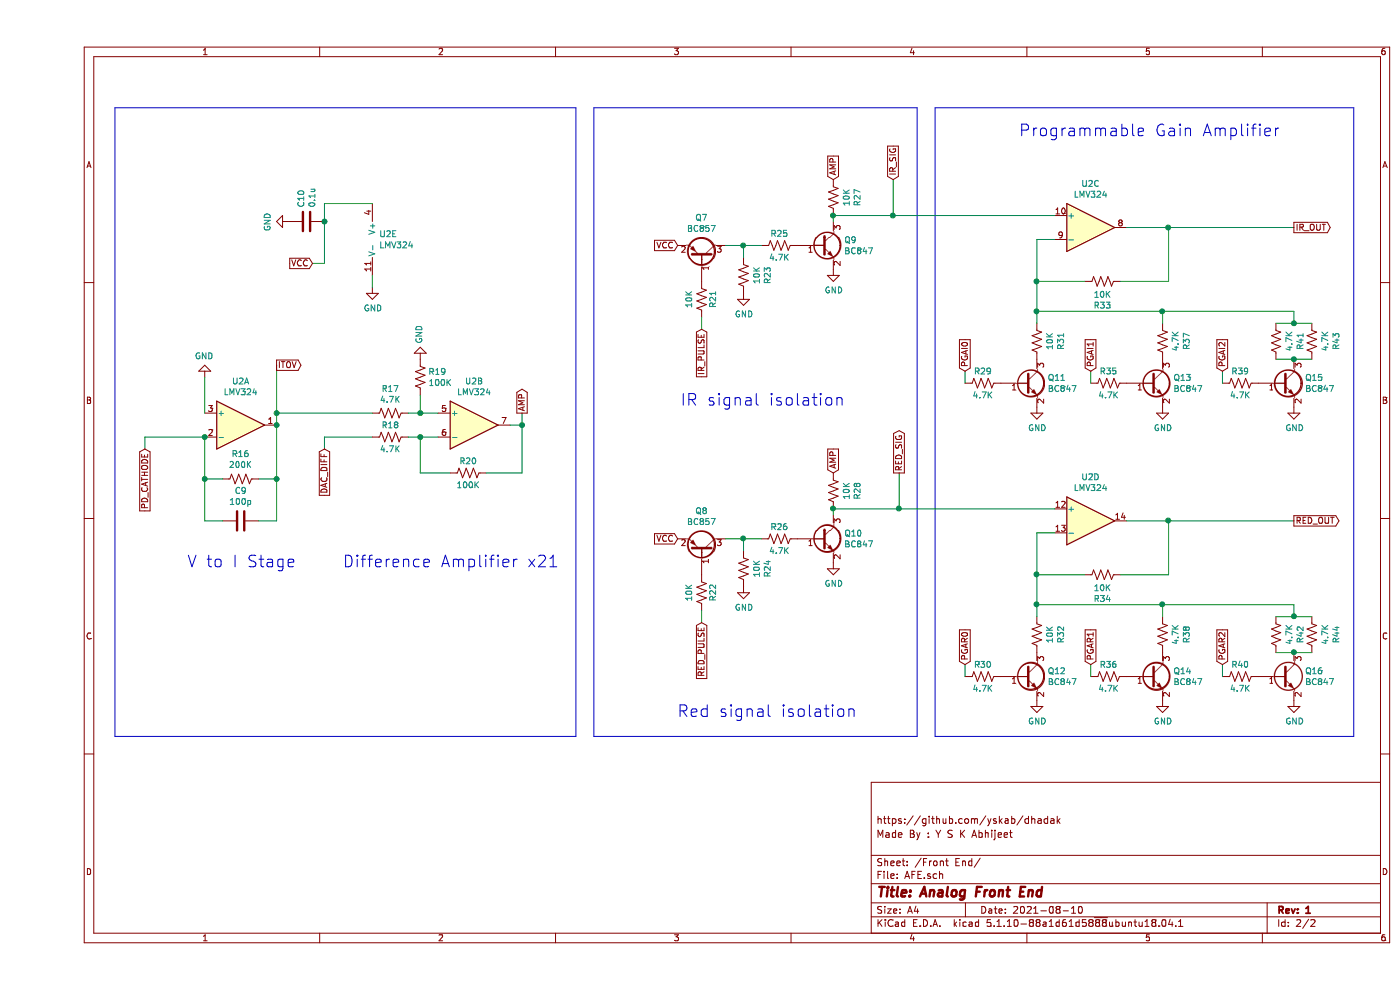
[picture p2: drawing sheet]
EESchema Schematic File Version 4
EELAYER 30 0
EELAYER END
$Descr A4 11693 8268
encoding utf-8
Sheet 2 2
Title "Analog Front End"
Date "2021-08-10"
Rev "1"
Comp ""
Comment1 "Made By : Y S K Abhijeet"
Comment2 "https://github.com/yskab/dhadak"
Comment3 ""
Comment4 ""
$EndDescr
$Comp
L Device:R_US R?
U 1 1
P 1700 4000
AR Path="/6175E549/60D28CE2" Ref="R?"  Part="1" 
AR Path="/60D28CE2" Ref="R?"  Part="1" 
AR Path="/60CE2904/60D28CE2" Ref="R24"  Part="1" 
AR Path="/60F31C2B/60CE2904/60D28CE2" Ref="R?"  Part="1" 
AR Path="/60F86AF7/60D28CE2" Ref="R16"  Part="1" 
F 0 "R16" V 1905 4000 50  0000 C CNN
F 1 "200K" V 1814 4000 50  0000 C CNN
F 2 "Resistor_SMD:R_0402_1005Metric" V 1740 3990 50  0001 C CNN
F 3 "~" H 1700 4000 50  0001 C CNN
	1    1700 4000
	0    -1   -1   0   
$EndComp
Wire Wire Line
	2000 4000 2000 4350
Wire Wire Line
	1850 4350 2000 4350
Wire Wire Line
	1400 4000 1400 4350
Wire Wire Line
	1400 4350 1550 4350
Wire Wire Line
	1400 4000 1400 3650
Connection ~ 1400 4000
Wire Wire Line
	1550 4000 1400 4000
Connection ~ 2000 4000
Wire Wire Line
	1850 4000 2000 4000
$Comp
L Device:C C?
U 1 1
P 1700 4350
AR Path="/6175E549/60D28CF8" Ref="C?"  Part="1" 
AR Path="/60D28CF8" Ref="C?"  Part="1" 
AR Path="/60CE2904/60D28CF8" Ref="C13"  Part="1" 
AR Path="/60F31C2B/60CE2904/60D28CF8" Ref="C?"  Part="1" 
AR Path="/60F86AF7/60D28CF8" Ref="C9"  Part="1" 
F 0 "C9" V 1448 4350 50  0000 C CNN
F 1 "100p" V 1539 4350 50  0000 C CNN
F 2 "Capacitor_SMD:C_0805_2012Metric" H 1738 4200 50  0001 C CNN
F 3 "~" H 1700 4350 50  0001 C CNN
	1    1700 4350
	0    1    1    0   
$EndComp
Wire Wire Line
	900  3650 1400 3650
Wire Wire Line
	900  3750 900  3650
Wire Wire Line
	1400 3150 1400 3450
$Comp
L power:GND #PWR?
U 1 1
P 1400 3150
AR Path="/6175E549/60D28D0E" Ref="#PWR?"  Part="1" 
AR Path="/60D28D0E" Ref="#PWR?"  Part="1" 
AR Path="/60CE2904/60D28D0E" Ref="#PWR0125"  Part="1" 
AR Path="/60F31C2B/60CE2904/60D28D0E" Ref="#PWR?"  Part="1" 
AR Path="/60F86AF7/60D28D0E" Ref="#PWR0120"  Part="1" 
F 0 "#PWR0120" H 1400 2900 50  0001 C CNN
F 1 "GND" H 1405 2977 50  0000 C CNN
F 2 "" H 1400 3150 50  0001 C CNN
F 3 "" H 1400 3150 50  0001 C CNN
	1    1400 3150
	-1   0    0    1   
$EndComp
$Comp
L Device:R_US R?
U 1 1
P 2950 3650
AR Path="/6175E549/60D28D1A" Ref="R?"  Part="1" 
AR Path="/60D28D1A" Ref="R?"  Part="1" 
AR Path="/60CE2904/60D28D1A" Ref="R28"  Part="1" 
AR Path="/60F31C2B/60CE2904/60D28D1A" Ref="R?"  Part="1" 
AR Path="/60F86AF7/60D28D1A" Ref="R18"  Part="1" 
F 0 "R18" V 2850 3650 50  0000 C CNN
F 1 "4.7K" V 3050 3650 50  0000 C CNN
F 2 "Resistor_SMD:R_0402_1005Metric" V 2990 3640 50  0001 C CNN
F 3 "~" H 2950 3650 50  0001 C CNN
	1    2950 3650
	0    1    1    0   
$EndComp
$Comp
L Device:R_US R?
U 1 1
P 2950 3450
AR Path="/6175E549/60D28D20" Ref="R?"  Part="1" 
AR Path="/60D28D20" Ref="R?"  Part="1" 
AR Path="/60CE2904/60D28D20" Ref="R27"  Part="1" 
AR Path="/60F31C2B/60CE2904/60D28D20" Ref="R?"  Part="1" 
AR Path="/60F86AF7/60D28D20" Ref="R17"  Part="1" 
F 0 "R17" V 2745 3450 50  0000 C CNN
F 1 "4.7K" V 2836 3450 50  0000 C CNN
F 2 "Resistor_SMD:R_0402_1005Metric" V 2990 3440 50  0001 C CNN
F 3 "~" H 2950 3450 50  0001 C CNN
	1    2950 3450
	0    1    1    0   
$EndComp
Wire Wire Line
	3100 3650 3200 3650
$Comp
L Device:R_US R?
U 1 1
P 3200 3150
AR Path="/6175E549/60D28D2C" Ref="R?"  Part="1" 
AR Path="/60D28D2C" Ref="R?"  Part="1" 
AR Path="/60CE2904/60D28D2C" Ref="R29"  Part="1" 
AR Path="/60F31C2B/60CE2904/60D28D2C" Ref="R?"  Part="1" 
AR Path="/60F86AF7/60D28D2C" Ref="R19"  Part="1" 
F 0 "R19" H 3268 3196 50  0000 L CNN
F 1 "100K" H 3268 3105 50  0000 L CNN
F 2 "Resistor_SMD:R_0402_1005Metric" V 3240 3140 50  0001 C CNN
F 3 "~" H 3200 3150 50  0001 C CNN
	1    3200 3150
	1    0    0    -1  
$EndComp
Wire Wire Line
	3950 3550 4050 3550
$Comp
L power:GND #PWR?
U 1 1
P 3200 3000
AR Path="/60D28D57" Ref="#PWR?"  Part="1" 
AR Path="/6175E549/60D28D57" Ref="#PWR?"  Part="1" 
AR Path="/60CE2904/60D28D57" Ref="#PWR0127"  Part="1" 
AR Path="/60F31C2B/60CE2904/60D28D57" Ref="#PWR?"  Part="1" 
AR Path="/60F86AF7/60D28D57" Ref="#PWR0121"  Part="1" 
F 0 "#PWR0121" H 3200 2750 50  0001 C CNN
F 1 "GND" V 3205 2872 50  0000 R CNN
F 2 "" H 3200 3000 50  0001 C CNN
F 3 "" H 3200 3000 50  0001 C CNN
	1    3200 3000
	-1   0    0    1   
$EndComp
Wire Wire Line
	3200 3650 3200 3950
Wire Wire Line
	4050 3450 4050 3550
Wire Wire Line
	4050 3550 4050 3950
Connection ~ 4050 3550
$Comp
L Device:R_US R?
U 1 1
P 3600 3950
AR Path="/6175E549/60D28D63" Ref="R?"  Part="1" 
AR Path="/60D28D63" Ref="R?"  Part="1" 
AR Path="/60CE2904/60D28D63" Ref="R30"  Part="1" 
AR Path="/60F31C2B/60CE2904/60D28D63" Ref="R?"  Part="1" 
AR Path="/60F86AF7/60D28D63" Ref="R20"  Part="1" 
F 0 "R20" V 3500 3950 50  0000 C CNN
F 1 "100K" V 3700 3950 50  0000 C CNN
F 2 "Resistor_SMD:R_0402_1005Metric" V 3640 3940 50  0001 C CNN
F 3 "~" H 3600 3950 50  0001 C CNN
	1    3600 3950
	0    1    1    0   
$EndComp
Wire Wire Line
	3750 3950 4050 3950
Wire Wire Line
	3450 3950 3200 3950
Text GLabel 2400 3750 3    50   Input ~ 0
DAC_DIFF
Text GLabel 2000 3050 2    50   Output ~ 0
ITOV
Text Notes 1250 4750 0    98   ~ 0
V to I Stage
Text GLabel 4050 3450 1    50   Output ~ 0
AMP
Wire Wire Line
	3100 3450 3200 3450
Wire Wire Line
	3200 3300 3200 3450
Connection ~ 3200 3450
Wire Wire Line
	3200 3450 3350 3450
Connection ~ 3200 3650
Wire Wire Line
	3200 3650 3350 3650
Text GLabel 5550 5200 3    50   Input ~ 0
RED_PULSE
Text GLabel 900  3750 3    50   Input ~ 0
PD_CATHODE
Text Notes 2550 4750 0    98   ~ 0
Difference Amplifier x21
$Comp
L Amplifier_Operational:LMV324 U2
U 1 1
P 1700 3550
F 0 "U2" H 1700 3917 50  0000 C CNN
F 1 "LMV324" H 1700 3826 50  0000 C CNN
F 2 "Package_SO:TSSOP-14_4.4x5mm_P0.65mm" H 1650 3650 50  0001 C CNN
F 3 "http://www.ti.com/lit/ds/symlink/lmv324.pdf" H 1750 3750 50  0001 C CNN
	1    1700 3550
	1    0    0    -1  
$EndComp
$Comp
L Amplifier_Operational:LMV324 U2
U 2 1
P 3650 3550
F 0 "U2" H 3650 3917 50  0000 C CNN
F 1 "LMV324" H 3650 3826 50  0000 C CNN
F 2 "Package_SO:TSSOP-14_4.4x5mm_P0.65mm" H 3600 3650 50  0001 C CNN
F 3 "http://www.ti.com/lit/ds/symlink/lmv324.pdf" H 3700 3750 50  0001 C CNN
	2    3650 3550
	1    0    0    -1  
$EndComp
$Comp
L Amplifier_Operational:LMV324 U2
U 3 1
P 8800 1900
F 0 "U2" H 8800 2267 50  0000 C CNN
F 1 "LMV324" H 8800 2176 50  0000 C CNN
F 2 "Package_SO:TSSOP-14_4.4x5mm_P0.65mm" H 8750 2000 50  0001 C CNN
F 3 "http://www.ti.com/lit/ds/symlink/lmv324.pdf" H 8850 2100 50  0001 C CNN
	3    8800 1900
	1    0    0    -1  
$EndComp
$Comp
L Amplifier_Operational:LMV324 U2
U 4 1
P 8800 4350
F 0 "U2" H 8800 4717 50  0000 C CNN
F 1 "LMV324" H 8800 4626 50  0000 C CNN
F 2 "Package_SO:TSSOP-14_4.4x5mm_P0.65mm" H 8750 4450 50  0001 C CNN
F 3 "http://www.ti.com/lit/ds/symlink/lmv324.pdf" H 8850 4550 50  0001 C CNN
	4    8800 4350
	1    0    0    -1  
$EndComp
Connection ~ 2000 3550
Wire Wire Line
	2000 3550 2000 4000
Connection ~ 1400 3650
Text GLabel 10500 4350 2    50   Output ~ 0
RED_OUT
Wire Wire Line
	8500 2000 8350 2000
$Comp
L Device:R_US R?
U 1 1
P 8900 2350
AR Path="/6106FDB7" Ref="R?"  Part="1" 
AR Path="/6175E549/6106FDB7" Ref="R?"  Part="1" 
AR Path="/60CE2904/6106FDB7" Ref="R?"  Part="1" 
AR Path="/60F31C2B/60CE2904/6106FDB7" Ref="R?"  Part="1" 
AR Path="/60F86AF7/6106FDB7" Ref="R33"  Part="1" 
F 0 "R33" V 8695 2350 50  0000 C CNN
F 1 "10K" V 8786 2350 50  0000 C CNN
F 2 "Resistor_SMD:R_0402_1005Metric" V 8940 2340 50  0001 C CNN
F 3 "~" H 8900 2350 50  0001 C CNN
	1    8900 2350
	0    -1   -1   0   
$EndComp
Wire Wire Line
	9100 1900 9450 1900
Wire Wire Line
	9450 1900 9450 2350
$Comp
L Device:Q_NPN_BEC Q?
U 1 1
P 8250 3200
AR Path="/60F31C2B/60CE2904/6108035E" Ref="Q?"  Part="1" 
AR Path="/60F86AF7/6108035E" Ref="Q11"  Part="1" 
F 0 "Q11" H 8441 3246 50  0000 L CNN
F 1 "BC847" H 8441 3155 50  0000 L CNN
F 2 "Package_TO_SOT_SMD:SOT-23" H 8450 3300 50  0001 C CNN
F 3 "~" H 8250 3200 50  0001 C CNN
	1    8250 3200
	1    0    0    -1  
$EndComp
$Comp
L Device:R_US R?
U 1 1
P 8350 2850
AR Path="/61084DD4" Ref="R?"  Part="1" 
AR Path="/6175E549/61084DD4" Ref="R?"  Part="1" 
AR Path="/60CE2904/61084DD4" Ref="R?"  Part="1" 
AR Path="/60F31C2B/60CE2904/61084DD4" Ref="R?"  Part="1" 
AR Path="/60F86AF7/61084DD4" Ref="R31"  Part="1" 
F 0 "R31" V 8145 2850 50  0000 C CNN
F 1 "10K" V 8236 2850 50  0000 C CNN
F 2 "Resistor_SMD:R_0402_1005Metric" V 8390 2840 50  0001 C CNN
F 3 "~" H 8350 2850 50  0001 C CNN
	1    8350 2850
	-1   0    0    1   
$EndComp
$Comp
L Device:R_US R?
U 1 1
P 7900 3200
AR Path="/6108697C" Ref="R?"  Part="1" 
AR Path="/6175E549/6108697C" Ref="R?"  Part="1" 
AR Path="/60CE2904/6108697C" Ref="R?"  Part="1" 
AR Path="/60F31C2B/60CE2904/6108697C" Ref="R?"  Part="1" 
AR Path="/60F86AF7/6108697C" Ref="R29"  Part="1" 
F 0 "R29" V 7800 3200 50  0000 C CNN
F 1 "4.7K" V 8000 3200 50  0000 C CNN
F 2 "Resistor_SMD:R_0402_1005Metric" V 7940 3190 50  0001 C CNN
F 3 "~" H 7900 3200 50  0001 C CNN
	1    7900 3200
	0    1    1    0   
$EndComp
$Comp
L power:GND #PWR?
U 1 1
P 8350 3400
AR Path="/60F31C2B/60CE2904/610875CB" Ref="#PWR?"  Part="1" 
AR Path="/60F86AF7/610875CB" Ref="#PWR0122"  Part="1" 
F 0 "#PWR0122" H 8350 3150 50  0001 C CNN
F 1 "GND" H 8355 3227 50  0000 C CNN
F 2 "" H 8350 3400 50  0001 C CNN
F 3 "" H 8350 3400 50  0001 C CNN
	1    8350 3400
	1    0    0    -1  
$EndComp
$Comp
L Device:Q_NPN_BEC Q?
U 1 1
P 9300 3200
AR Path="/60F31C2B/60CE2904/6109FCDE" Ref="Q?"  Part="1" 
AR Path="/60F86AF7/6109FCDE" Ref="Q13"  Part="1" 
F 0 "Q13" H 9491 3246 50  0000 L CNN
F 1 "BC847" H 9491 3155 50  0000 L CNN
F 2 "Package_TO_SOT_SMD:SOT-23" H 9500 3300 50  0001 C CNN
F 3 "~" H 9300 3200 50  0001 C CNN
	1    9300 3200
	1    0    0    -1  
$EndComp
$Comp
L Device:R_US R?
U 1 1
P 9400 2850
AR Path="/6109FCE4" Ref="R?"  Part="1" 
AR Path="/6175E549/6109FCE4" Ref="R?"  Part="1" 
AR Path="/60CE2904/6109FCE4" Ref="R?"  Part="1" 
AR Path="/60F31C2B/60CE2904/6109FCE4" Ref="R?"  Part="1" 
AR Path="/60F86AF7/6109FCE4" Ref="R37"  Part="1" 
F 0 "R37" V 9195 2850 50  0000 C CNN
F 1 "4.7K" V 9286 2850 50  0000 C CNN
F 2 "Resistor_SMD:R_0402_1005Metric" V 9440 2840 50  0001 C CNN
F 3 "~" H 9400 2850 50  0001 C CNN
	1    9400 2850
	-1   0    0    1   
$EndComp
$Comp
L Device:R_US R?
U 1 1
P 8950 3200
AR Path="/6109FCEA" Ref="R?"  Part="1" 
AR Path="/6175E549/6109FCEA" Ref="R?"  Part="1" 
AR Path="/60CE2904/6109FCEA" Ref="R?"  Part="1" 
AR Path="/60F31C2B/60CE2904/6109FCEA" Ref="R?"  Part="1" 
AR Path="/60F86AF7/6109FCEA" Ref="R35"  Part="1" 
F 0 "R35" V 8850 3200 50  0000 C CNN
F 1 "4.7K" V 9050 3200 50  0000 C CNN
F 2 "Resistor_SMD:R_0402_1005Metric" V 8990 3190 50  0001 C CNN
F 3 "~" H 8950 3200 50  0001 C CNN
	1    8950 3200
	0    1    1    0   
$EndComp
$Comp
L power:GND #PWR?
U 1 1
P 9400 3400
AR Path="/60F31C2B/60CE2904/6109FCF0" Ref="#PWR?"  Part="1" 
AR Path="/60F86AF7/6109FCF0" Ref="#PWR0123"  Part="1" 
F 0 "#PWR0123" H 9400 3150 50  0001 C CNN
F 1 "GND" H 9405 3227 50  0000 C CNN
F 2 "" H 9400 3400 50  0001 C CNN
F 3 "" H 9400 3400 50  0001 C CNN
	1    9400 3400
	1    0    0    -1  
$EndComp
$Comp
L Device:Q_NPN_BEC Q?
U 1 1
P 10400 3200
AR Path="/60F31C2B/60CE2904/610ABB02" Ref="Q?"  Part="1" 
AR Path="/60F86AF7/610ABB02" Ref="Q15"  Part="1" 
F 0 "Q15" H 10591 3246 50  0000 L CNN
F 1 "BC847" H 10591 3155 50  0000 L CNN
F 2 "Package_TO_SOT_SMD:SOT-23" H 10600 3300 50  0001 C CNN
F 3 "~" H 10400 3200 50  0001 C CNN
	1    10400 3200
	1    0    0    -1  
$EndComp
$Comp
L Device:R_US R?
U 1 1
P 10350 2850
AR Path="/610ABB08" Ref="R?"  Part="1" 
AR Path="/6175E549/610ABB08" Ref="R?"  Part="1" 
AR Path="/60CE2904/610ABB08" Ref="R?"  Part="1" 
AR Path="/60F31C2B/60CE2904/610ABB08" Ref="R?"  Part="1" 
AR Path="/60F86AF7/610ABB08" Ref="R41"  Part="1" 
F 0 "R41" V 10145 2850 50  0000 C CNN
F 1 "4.7K" V 10236 2850 50  0000 C CNN
F 2 "Resistor_SMD:R_0402_1005Metric" V 10390 2840 50  0001 C CNN
F 3 "~" H 10350 2850 50  0001 C CNN
	1    10350 2850
	-1   0    0    1   
$EndComp
$Comp
L Device:R_US R?
U 1 1
P 10050 3200
AR Path="/610ABB0E" Ref="R?"  Part="1" 
AR Path="/6175E549/610ABB0E" Ref="R?"  Part="1" 
AR Path="/60CE2904/610ABB0E" Ref="R?"  Part="1" 
AR Path="/60F31C2B/60CE2904/610ABB0E" Ref="R?"  Part="1" 
AR Path="/60F86AF7/610ABB0E" Ref="R39"  Part="1" 
F 0 "R39" V 9950 3200 50  0000 C CNN
F 1 "4.7K" V 10150 3200 50  0000 C CNN
F 2 "Resistor_SMD:R_0402_1005Metric" V 10090 3190 50  0001 C CNN
F 3 "~" H 10050 3200 50  0001 C CNN
	1    10050 3200
	0    1    1    0   
$EndComp
$Comp
L power:GND #PWR?
U 1 1
P 10500 3400
AR Path="/60F31C2B/60CE2904/610ABB14" Ref="#PWR?"  Part="1" 
AR Path="/60F86AF7/610ABB14" Ref="#PWR0124"  Part="1" 
F 0 "#PWR0124" H 10500 3150 50  0001 C CNN
F 1 "GND" H 10505 3227 50  0000 C CNN
F 2 "" H 10500 3400 50  0001 C CNN
F 3 "" H 10500 3400 50  0001 C CNN
	1    10500 3400
	1    0    0    -1  
$EndComp
Wire Wire Line
	8350 2000 8350 2350
Wire Wire Line
	9050 2350 9450 2350
Wire Wire Line
	8750 2350 8350 2350
Connection ~ 8350 2350
Wire Wire Line
	8350 2350 8350 2600
Wire Wire Line
	10500 1900 9450 1900
Connection ~ 9450 1900
Wire Wire Line
	8500 4450 8350 4450
$Comp
L Device:R_US R?
U 1 1
P 8900 4800
AR Path="/610E3479" Ref="R?"  Part="1" 
AR Path="/6175E549/610E3479" Ref="R?"  Part="1" 
AR Path="/60CE2904/610E3479" Ref="R?"  Part="1" 
AR Path="/60F31C2B/60CE2904/610E3479" Ref="R?"  Part="1" 
AR Path="/60F86AF7/610E3479" Ref="R34"  Part="1" 
F 0 "R34" V 8695 4800 50  0000 C CNN
F 1 "10K" V 8786 4800 50  0000 C CNN
F 2 "Resistor_SMD:R_0402_1005Metric" V 8940 4790 50  0001 C CNN
F 3 "~" H 8900 4800 50  0001 C CNN
	1    8900 4800
	0    -1   -1   0   
$EndComp
Wire Wire Line
	9100 4350 9450 4350
Wire Wire Line
	9450 4350 9450 4800
$Comp
L Device:Q_NPN_BEC Q?
U 1 1
P 8250 5650
AR Path="/60F31C2B/60CE2904/610E3481" Ref="Q?"  Part="1" 
AR Path="/60F86AF7/610E3481" Ref="Q12"  Part="1" 
F 0 "Q12" H 8441 5696 50  0000 L CNN
F 1 "BC847" H 8441 5605 50  0000 L CNN
F 2 "Package_TO_SOT_SMD:SOT-23" H 8450 5750 50  0001 C CNN
F 3 "~" H 8250 5650 50  0001 C CNN
	1    8250 5650
	1    0    0    -1  
$EndComp
$Comp
L Device:R_US R?
U 1 1
P 8350 5300
AR Path="/610E3487" Ref="R?"  Part="1" 
AR Path="/6175E549/610E3487" Ref="R?"  Part="1" 
AR Path="/60CE2904/610E3487" Ref="R?"  Part="1" 
AR Path="/60F31C2B/60CE2904/610E3487" Ref="R?"  Part="1" 
AR Path="/60F86AF7/610E3487" Ref="R32"  Part="1" 
F 0 "R32" V 8145 5300 50  0000 C CNN
F 1 "10K" V 8236 5300 50  0000 C CNN
F 2 "Resistor_SMD:R_0402_1005Metric" V 8390 5290 50  0001 C CNN
F 3 "~" H 8350 5300 50  0001 C CNN
	1    8350 5300
	-1   0    0    1   
$EndComp
$Comp
L Device:R_US R?
U 1 1
P 7900 5650
AR Path="/610E348D" Ref="R?"  Part="1" 
AR Path="/6175E549/610E348D" Ref="R?"  Part="1" 
AR Path="/60CE2904/610E348D" Ref="R?"  Part="1" 
AR Path="/60F31C2B/60CE2904/610E348D" Ref="R?"  Part="1" 
AR Path="/60F86AF7/610E348D" Ref="R30"  Part="1" 
F 0 "R30" V 7800 5650 50  0000 C CNN
F 1 "4.7K" V 8000 5650 50  0000 C CNN
F 2 "Resistor_SMD:R_0402_1005Metric" V 7940 5640 50  0001 C CNN
F 3 "~" H 7900 5650 50  0001 C CNN
	1    7900 5650
	0    1    1    0   
$EndComp
$Comp
L power:GND #PWR?
U 1 1
P 8350 5850
AR Path="/60F31C2B/60CE2904/610E3493" Ref="#PWR?"  Part="1" 
AR Path="/60F86AF7/610E3493" Ref="#PWR0125"  Part="1" 
F 0 "#PWR0125" H 8350 5600 50  0001 C CNN
F 1 "GND" H 8355 5677 50  0000 C CNN
F 2 "" H 8350 5850 50  0001 C CNN
F 3 "" H 8350 5850 50  0001 C CNN
	1    8350 5850
	1    0    0    -1  
$EndComp
$Comp
L Device:Q_NPN_BEC Q?
U 1 1
P 9300 5650
AR Path="/60F31C2B/60CE2904/610E3499" Ref="Q?"  Part="1" 
AR Path="/60F86AF7/610E3499" Ref="Q14"  Part="1" 
F 0 "Q14" H 9491 5696 50  0000 L CNN
F 1 "BC847" H 9491 5605 50  0000 L CNN
F 2 "Package_TO_SOT_SMD:SOT-23" H 9500 5750 50  0001 C CNN
F 3 "~" H 9300 5650 50  0001 C CNN
	1    9300 5650
	1    0    0    -1  
$EndComp
$Comp
L Device:R_US R?
U 1 1
P 9400 5300
AR Path="/610E349F" Ref="R?"  Part="1" 
AR Path="/6175E549/610E349F" Ref="R?"  Part="1" 
AR Path="/60CE2904/610E349F" Ref="R?"  Part="1" 
AR Path="/60F31C2B/60CE2904/610E349F" Ref="R?"  Part="1" 
AR Path="/60F86AF7/610E349F" Ref="R38"  Part="1" 
F 0 "R38" V 9195 5300 50  0000 C CNN
F 1 "4.7K" V 9286 5300 50  0000 C CNN
F 2 "Resistor_SMD:R_0402_1005Metric" V 9440 5290 50  0001 C CNN
F 3 "~" H 9400 5300 50  0001 C CNN
	1    9400 5300
	-1   0    0    1   
$EndComp
$Comp
L Device:R_US R?
U 1 1
P 8950 5650
AR Path="/610E34A5" Ref="R?"  Part="1" 
AR Path="/6175E549/610E34A5" Ref="R?"  Part="1" 
AR Path="/60CE2904/610E34A5" Ref="R?"  Part="1" 
AR Path="/60F31C2B/60CE2904/610E34A5" Ref="R?"  Part="1" 
AR Path="/60F86AF7/610E34A5" Ref="R36"  Part="1" 
F 0 "R36" V 8850 5650 50  0000 C CNN
F 1 "4.7K" V 9050 5650 50  0000 C CNN
F 2 "Resistor_SMD:R_0402_1005Metric" V 8990 5640 50  0001 C CNN
F 3 "~" H 8950 5650 50  0001 C CNN
	1    8950 5650
	0    1    1    0   
$EndComp
$Comp
L power:GND #PWR?
U 1 1
P 9400 5850
AR Path="/60F31C2B/60CE2904/610E34AB" Ref="#PWR?"  Part="1" 
AR Path="/60F86AF7/610E34AB" Ref="#PWR0126"  Part="1" 
F 0 "#PWR0126" H 9400 5600 50  0001 C CNN
F 1 "GND" H 9405 5677 50  0000 C CNN
F 2 "" H 9400 5850 50  0001 C CNN
F 3 "" H 9400 5850 50  0001 C CNN
	1    9400 5850
	1    0    0    -1  
$EndComp
Wire Wire Line
	8350 4450 8350 4800
Wire Wire Line
	9050 4800 9450 4800
Wire Wire Line
	8750 4800 8350 4800
Connection ~ 8350 4800
Wire Wire Line
	8350 4800 8350 5050
Wire Wire Line
	10500 4350 9450 4350
Connection ~ 9450 4350
Text GLabel 10500 1900 2    50   Output ~ 0
IR_OUT
Connection ~ 5900 2050
Wire Wire Line
	5900 2050 6050 2050
Wire Wire Line
	6050 4500 5900 4500
$Comp
L Device:R_US R?
U 1 1
P 6650 1650
AR Path="/60D28E23" Ref="R?"  Part="1" 
AR Path="/6175E549/60D28E23" Ref="R?"  Part="1" 
AR Path="/60CE2904/60D28E23" Ref="R25"  Part="1" 
AR Path="/60F31C2B/60CE2904/60D28E23" Ref="R?"  Part="1" 
AR Path="/60F86AF7/60D28E23" Ref="R27"  Part="1" 
F 0 "R27" V 6445 1650 50  0000 C CNN
F 1 "10K" V 6536 1650 50  0000 C CNN
F 2 "Resistor_SMD:R_0402_1005Metric" V 6690 1640 50  0001 C CNN
F 3 "~" H 6650 1650 50  0001 C CNN
	1    6650 1650
	-1   0    0    1   
$EndComp
$Comp
L power:GND #PWR?
U 1 1
P 6650 2250
AR Path="/60F31C2B/60CE2904/60D28E29" Ref="#PWR?"  Part="1" 
AR Path="/60F86AF7/60D28E29" Ref="#PWR0127"  Part="1" 
F 0 "#PWR0127" H 6650 2000 50  0001 C CNN
F 1 "GND" H 6655 2077 50  0000 C CNN
F 2 "" H 6650 2250 50  0001 C CNN
F 3 "" H 6650 2250 50  0001 C CNN
	1    6650 2250
	1    0    0    -1  
$EndComp
$Comp
L Device:Q_NPN_BEC Q?
U 1 1
P 6550 2050
AR Path="/60F31C2B/60CE2904/60D28E35" Ref="Q?"  Part="1" 
AR Path="/60F86AF7/60D28E35" Ref="Q9"  Part="1" 
F 0 "Q9" H 6741 2096 50  0000 L CNN
F 1 "BC847" H 6741 2005 50  0000 L CNN
F 2 "Package_TO_SOT_SMD:SOT-23" H 6750 2150 50  0001 C CNN
F 3 "~" H 6550 2050 50  0001 C CNN
	1    6550 2050
	1    0    0    -1  
$EndComp
Wire Wire Line
	6650 1850 6650 1800
Text GLabel 6650 1500 1    50   Input ~ 0
AMP
$Comp
L Device:R_US R?
U 1 1
P 6200 2050
AR Path="/60D28E2F" Ref="R?"  Part="1" 
AR Path="/6175E549/60D28E2F" Ref="R?"  Part="1" 
AR Path="/60CE2904/60D28E2F" Ref="R20"  Part="1" 
AR Path="/60F31C2B/60CE2904/60D28E2F" Ref="R?"  Part="1" 
AR Path="/60F86AF7/60D28E2F" Ref="R25"  Part="1" 
F 0 "R25" V 6100 2050 50  0000 C CNN
F 1 "4.7K" V 6300 2050 50  0000 C CNN
F 2 "Resistor_SMD:R_0402_1005Metric" V 6240 2040 50  0001 C CNN
F 3 "~" H 6200 2050 50  0001 C CNN
	1    6200 2050
	0    1    1    0   
$EndComp
Wire Wire Line
	5750 2050 5900 2050
Wire Wire Line
	5750 4500 5900 4500
Wire Wire Line
	5550 5200 5550 5100
Connection ~ 5900 4500
Wire Wire Line
	5900 4500 5900 4600
Text GLabel 6650 3950 1    50   Input ~ 0
AMP
Wire Wire Line
	6650 4300 6650 4250
$Comp
L Device:Q_PNP_BEC Q?
U 1 1
P 5550 4600
AR Path="/60F31C2B/60CE2904/60A8CC9B" Ref="Q?"  Part="1" 
AR Path="/60F86AF7/60A8CC9B" Ref="Q8"  Part="1" 
F 0 "Q8" V 5878 4600 50  0000 C CNN
F 1 "BC857" V 5787 4600 50  0000 C CNN
F 2 "Package_TO_SOT_SMD:SOT-23" H 5750 4700 50  0001 C CNN
F 3 "~" H 5550 4600 50  0001 C CNN
	1    5550 4600
	0    1    -1   0   
$EndComp
$Comp
L Device:R_US R?
U 1 1
P 5550 4950
AR Path="/60A8CC95" Ref="R?"  Part="1" 
AR Path="/6175E549/60A8CC95" Ref="R?"  Part="1" 
AR Path="/60CE2904/60A8CC95" Ref="R7"  Part="1" 
AR Path="/60F31C2B/60CE2904/60A8CC95" Ref="R?"  Part="1" 
AR Path="/60F86AF7/60A8CC95" Ref="R22"  Part="1" 
F 0 "R22" V 5450 4950 50  0000 C CNN
F 1 "10K" V 5650 4950 50  0000 C CNN
F 2 "Resistor_SMD:R_0402_1005Metric" V 5590 4940 50  0001 C CNN
F 3 "~" H 5550 4950 50  0001 C CNN
	1    5550 4950
	-1   0    0    1   
$EndComp
$Comp
L Device:R_US R?
U 1 1
P 5900 4750
AR Path="/60A8CC8F" Ref="R?"  Part="1" 
AR Path="/6175E549/60A8CC8F" Ref="R?"  Part="1" 
AR Path="/60CE2904/60A8CC8F" Ref="R19"  Part="1" 
AR Path="/60F31C2B/60CE2904/60A8CC8F" Ref="R?"  Part="1" 
AR Path="/60F86AF7/60A8CC8F" Ref="R24"  Part="1" 
F 0 "R24" V 5695 4750 50  0000 C CNN
F 1 "10K" V 5786 4750 50  0000 C CNN
F 2 "Resistor_SMD:R_0402_1005Metric" V 5940 4740 50  0001 C CNN
F 3 "~" H 5900 4750 50  0001 C CNN
	1    5900 4750
	-1   0    0    1   
$EndComp
$Comp
L Device:Q_NPN_BEC Q?
U 1 1
P 6550 4500
AR Path="/60F31C2B/60CE2904/60A8CC89" Ref="Q?"  Part="1" 
AR Path="/60F86AF7/60A8CC89" Ref="Q10"  Part="1" 
F 0 "Q10" H 6741 4546 50  0000 L CNN
F 1 "BC847" H 6741 4455 50  0000 L CNN
F 2 "Package_TO_SOT_SMD:SOT-23" H 6750 4600 50  0001 C CNN
F 3 "~" H 6550 4500 50  0001 C CNN
	1    6550 4500
	1    0    0    -1  
$EndComp
$Comp
L Device:R_US R?
U 1 1
P 6200 4500
AR Path="/60A8CC83" Ref="R?"  Part="1" 
AR Path="/6175E549/60A8CC83" Ref="R?"  Part="1" 
AR Path="/60CE2904/60A8CC83" Ref="R8"  Part="1" 
AR Path="/60F31C2B/60CE2904/60A8CC83" Ref="R?"  Part="1" 
AR Path="/60F86AF7/60A8CC83" Ref="R26"  Part="1" 
F 0 "R26" V 6100 4500 50  0000 C CNN
F 1 "4.7K" V 6300 4500 50  0000 C CNN
F 2 "Resistor_SMD:R_0402_1005Metric" V 6240 4490 50  0001 C CNN
F 3 "~" H 6200 4500 50  0001 C CNN
	1    6200 4500
	0    1    1    0   
$EndComp
$Comp
L power:GND #PWR?
U 1 1
P 6650 4700
AR Path="/60F31C2B/60CE2904/60A8CC7D" Ref="#PWR?"  Part="1" 
AR Path="/60F86AF7/60A8CC7D" Ref="#PWR0128"  Part="1" 
F 0 "#PWR0128" H 6650 4450 50  0001 C CNN
F 1 "GND" H 6655 4527 50  0000 C CNN
F 2 "" H 6650 4700 50  0001 C CNN
F 3 "" H 6650 4700 50  0001 C CNN
	1    6650 4700
	1    0    0    -1  
$EndComp
$Comp
L Device:R_US R?
U 1 1
P 6650 4100
AR Path="/60A8CC77" Ref="R?"  Part="1" 
AR Path="/6175E549/60A8CC77" Ref="R?"  Part="1" 
AR Path="/60CE2904/60A8CC77" Ref="R22"  Part="1" 
AR Path="/60F31C2B/60CE2904/60A8CC77" Ref="R?"  Part="1" 
AR Path="/60F86AF7/60A8CC77" Ref="R28"  Part="1" 
F 0 "R28" V 6445 4100 50  0000 C CNN
F 1 "10K" V 6536 4100 50  0000 C CNN
F 2 "Resistor_SMD:R_0402_1005Metric" V 6690 4090 50  0001 C CNN
F 3 "~" H 6650 4100 50  0001 C CNN
	1    6650 4100
	-1   0    0    1   
$EndComp
$Comp
L power:GND #PWR?
U 1 1
P 5900 4900
AR Path="/60F31C2B/60CE2904/60A8CC71" Ref="#PWR?"  Part="1" 
AR Path="/60F86AF7/60A8CC71" Ref="#PWR0129"  Part="1" 
F 0 "#PWR0129" H 5900 4650 50  0001 C CNN
F 1 "GND" H 5905 4727 50  0000 C CNN
F 2 "" H 5900 4900 50  0001 C CNN
F 3 "" H 5900 4900 50  0001 C CNN
	1    5900 4900
	1    0    0    -1  
$EndComp
Text GLabel 5350 4500 0    50   Input ~ 0
VCC
Wire Wire Line
	5550 2750 5550 2650
Wire Wire Line
	5900 2050 5900 2150
Text GLabel 5550 2750 3    50   Input ~ 0
IR_PULSE
$Comp
L Device:Q_PNP_BEC Q?
U 1 1
P 5550 2150
AR Path="/60F31C2B/60CE2904/60D28E47" Ref="Q?"  Part="1" 
AR Path="/60F86AF7/60D28E47" Ref="Q7"  Part="1" 
F 0 "Q7" V 5878 2150 50  0000 C CNN
F 1 "BC857" V 5787 2150 50  0000 C CNN
F 2 "Package_TO_SOT_SMD:SOT-23" H 5750 2250 50  0001 C CNN
F 3 "~" H 5550 2150 50  0001 C CNN
	1    5550 2150
	0    1    -1   0   
$EndComp
$Comp
L Device:R_US R?
U 1 1
P 5550 2500
AR Path="/60D28E41" Ref="R?"  Part="1" 
AR Path="/6175E549/60D28E41" Ref="R?"  Part="1" 
AR Path="/60CE2904/60D28E41" Ref="R18"  Part="1" 
AR Path="/60F31C2B/60CE2904/60D28E41" Ref="R?"  Part="1" 
AR Path="/60F86AF7/60D28E41" Ref="R21"  Part="1" 
F 0 "R21" V 5450 2500 50  0000 C CNN
F 1 "10K" V 5650 2500 50  0000 C CNN
F 2 "Resistor_SMD:R_0402_1005Metric" V 5590 2490 50  0001 C CNN
F 3 "~" H 5550 2500 50  0001 C CNN
	1    5550 2500
	-1   0    0    1   
$EndComp
$Comp
L Device:R_US R?
U 1 1
P 5900 2300
AR Path="/60D28E3B" Ref="R?"  Part="1" 
AR Path="/6175E549/60D28E3B" Ref="R?"  Part="1" 
AR Path="/60CE2904/60D28E3B" Ref="R21"  Part="1" 
AR Path="/60F31C2B/60CE2904/60D28E3B" Ref="R?"  Part="1" 
AR Path="/60F86AF7/60D28E3B" Ref="R23"  Part="1" 
F 0 "R23" V 5695 2300 50  0000 C CNN
F 1 "10K" V 5786 2300 50  0000 C CNN
F 2 "Resistor_SMD:R_0402_1005Metric" V 5940 2290 50  0001 C CNN
F 3 "~" H 5900 2300 50  0001 C CNN
	1    5900 2300
	-1   0    0    1   
$EndComp
$Comp
L power:GND #PWR?
U 1 1
P 5900 2450
AR Path="/60F31C2B/60CE2904/60D28E1D" Ref="#PWR?"  Part="1" 
AR Path="/60F86AF7/60D28E1D" Ref="#PWR0130"  Part="1" 
F 0 "#PWR0130" H 5900 2200 50  0001 C CNN
F 1 "GND" H 5905 2277 50  0000 C CNN
F 2 "" H 5900 2450 50  0001 C CNN
F 3 "" H 5900 2450 50  0001 C CNN
	1    5900 2450
	1    0    0    -1  
$EndComp
Text GLabel 5350 2050 0    50   Input ~ 0
VCC
Text Notes 6750 3400 2    98   ~ 0
IR signal isolation
Text GLabel 7750 5550 1    50   Input ~ 0
PGAR0
Text GLabel 8800 5550 1    50   Input ~ 0
PGAR1
Text GLabel 7750 3100 1    50   Input ~ 0
PGAI0
Text GLabel 8800 3100 1    50   Input ~ 0
PGAI1
Text GLabel 9900 3100 1    50   Input ~ 0
PGAI2
Wire Wire Line
	7750 3100 7750 3200
Wire Wire Line
	8800 3100 8800 3200
Wire Wire Line
	9900 3100 9900 3200
Wire Wire Line
	8800 5550 8800 5650
Wire Wire Line
	7750 5550 7750 5650
Wire Wire Line
	2000 3050 2000 3450
Wire Wire Line
	2400 3650 2800 3650
Wire Wire Line
	2800 3450 2000 3450
Connection ~ 2000 3450
Wire Wire Line
	2000 3450 2000 3550
Wire Wire Line
	2400 3750 2400 3650
Wire Notes Line style solid
	4650 900  7350 900 
Wire Notes Line style solid
	7350 900  7350 6150
Wire Notes Line style solid
	7350 6150 4650 6150
Wire Notes Line style solid
	4650 6150 4650 900 
Wire Notes Line style solid
	7500 900  7500 6150
Wire Notes Line style solid
	7500 6150 11000 6150
Wire Notes Line style solid
	11000 6150 11000 900 
Wire Notes Line style solid
	11000 900  7500 900 
Text Notes 8200 1150 0    98   ~ 0
Programmable Gain Amplifier
$Comp
L Device:R_US R?
U 1 1
P 10650 2850
AR Path="/610847AE" Ref="R?"  Part="1" 
AR Path="/6175E549/610847AE" Ref="R?"  Part="1" 
AR Path="/60CE2904/610847AE" Ref="R?"  Part="1" 
AR Path="/60F31C2B/60CE2904/610847AE" Ref="R?"  Part="1" 
AR Path="/60F86AF7/610847AE" Ref="R43"  Part="1" 
F 0 "R43" V 10445 2850 50  0000 C CNN
F 1 "4.7K" V 10536 2850 50  0000 C CNN
F 2 "Resistor_SMD:R_0402_1005Metric" V 10690 2840 50  0001 C CNN
F 3 "~" H 10650 2850 50  0001 C CNN
	1    10650 2850
	-1   0    0    1   
$EndComp
Wire Wire Line
	10500 2700 10650 2700
Connection ~ 10500 2700
Wire Wire Line
	10500 3000 10650 3000
Connection ~ 10500 3000
Connection ~ 8350 2600
Wire Wire Line
	8350 2600 8350 2700
Wire Wire Line
	8350 2600 9400 2600
Wire Wire Line
	9400 2600 9400 2700
Connection ~ 9400 2600
Wire Wire Line
	9400 2600 10500 2600
Wire Wire Line
	10500 2600 10500 2700
$Comp
L Device:Q_NPN_BEC Q?
U 1 1
P 10400 5650
AR Path="/60F31C2B/60CE2904/610F54E6" Ref="Q?"  Part="1" 
AR Path="/60F86AF7/610F54E6" Ref="Q16"  Part="1" 
F 0 "Q16" H 10591 5696 50  0000 L CNN
F 1 "BC847" H 10591 5605 50  0000 L CNN
F 2 "Package_TO_SOT_SMD:SOT-23" H 10600 5750 50  0001 C CNN
F 3 "~" H 10400 5650 50  0001 C CNN
	1    10400 5650
	1    0    0    -1  
$EndComp
$Comp
L Device:R_US R?
U 1 1
P 10350 5300
AR Path="/610F54EC" Ref="R?"  Part="1" 
AR Path="/6175E549/610F54EC" Ref="R?"  Part="1" 
AR Path="/60CE2904/610F54EC" Ref="R?"  Part="1" 
AR Path="/60F31C2B/60CE2904/610F54EC" Ref="R?"  Part="1" 
AR Path="/60F86AF7/610F54EC" Ref="R42"  Part="1" 
F 0 "R42" V 10145 5300 50  0000 C CNN
F 1 "4.7K" V 10236 5300 50  0000 C CNN
F 2 "Resistor_SMD:R_0402_1005Metric" V 10390 5290 50  0001 C CNN
F 3 "~" H 10350 5300 50  0001 C CNN
	1    10350 5300
	-1   0    0    1   
$EndComp
$Comp
L Device:R_US R?
U 1 1
P 10050 5650
AR Path="/610F54F2" Ref="R?"  Part="1" 
AR Path="/6175E549/610F54F2" Ref="R?"  Part="1" 
AR Path="/60CE2904/610F54F2" Ref="R?"  Part="1" 
AR Path="/60F31C2B/60CE2904/610F54F2" Ref="R?"  Part="1" 
AR Path="/60F86AF7/610F54F2" Ref="R40"  Part="1" 
F 0 "R40" V 9950 5650 50  0000 C CNN
F 1 "4.7K" V 10150 5650 50  0000 C CNN
F 2 "Resistor_SMD:R_0402_1005Metric" V 10090 5640 50  0001 C CNN
F 3 "~" H 10050 5650 50  0001 C CNN
	1    10050 5650
	0    1    1    0   
$EndComp
$Comp
L power:GND #PWR?
U 1 1
P 10500 5850
AR Path="/60F31C2B/60CE2904/610F54F8" Ref="#PWR?"  Part="1" 
AR Path="/60F86AF7/610F54F8" Ref="#PWR0131"  Part="1" 
F 0 "#PWR0131" H 10500 5600 50  0001 C CNN
F 1 "GND" H 10505 5677 50  0000 C CNN
F 2 "" H 10500 5850 50  0001 C CNN
F 3 "" H 10500 5850 50  0001 C CNN
	1    10500 5850
	1    0    0    -1  
$EndComp
Text GLabel 9900 5550 1    50   Input ~ 0
PGAR2
Wire Wire Line
	9900 5550 9900 5650
$Comp
L Device:R_US R?
U 1 1
P 10650 5300
AR Path="/610F5501" Ref="R?"  Part="1" 
AR Path="/6175E549/610F5501" Ref="R?"  Part="1" 
AR Path="/60CE2904/610F5501" Ref="R?"  Part="1" 
AR Path="/60F31C2B/60CE2904/610F5501" Ref="R?"  Part="1" 
AR Path="/60F86AF7/610F5501" Ref="R44"  Part="1" 
F 0 "R44" V 10445 5300 50  0000 C CNN
F 1 "4.7K" V 10536 5300 50  0000 C CNN
F 2 "Resistor_SMD:R_0402_1005Metric" V 10690 5290 50  0001 C CNN
F 3 "~" H 10650 5300 50  0001 C CNN
	1    10650 5300
	-1   0    0    1   
$EndComp
Wire Wire Line
	10500 5450 10650 5450
Connection ~ 10500 5450
Connection ~ 10500 5150
Wire Wire Line
	10500 5150 10650 5150
Wire Wire Line
	10350 5450 10500 5450
Wire Wire Line
	10350 5150 10500 5150
Wire Wire Line
	10350 3000 10500 3000
Wire Wire Line
	10350 2700 10500 2700
Connection ~ 8350 5050
Wire Wire Line
	8350 5050 8350 5150
Wire Wire Line
	8350 5050 9400 5050
Wire Wire Line
	10500 5050 10500 5150
Wire Wire Line
	9400 5050 9400 5150
Connection ~ 9400 5050
Wire Wire Line
	9400 5050 10500 5050
Wire Wire Line
	6650 1800 7150 1800
Connection ~ 6650 1800
Wire Wire Line
	6650 4250 7200 4250
Connection ~ 6650 4250
$Comp
L power:GND #PWR?
U 1 1
P 2800 2400
AR Path="/6138085B" Ref="#PWR?"  Part="1" 
AR Path="/6175E549/6138085B" Ref="#PWR?"  Part="1" 
AR Path="/60CE2904/6138085B" Ref="#PWR?"  Part="1" 
AR Path="/60F31C2B/6138085B" Ref="#PWR?"  Part="1" 
AR Path="/60F86AF7/6138085B" Ref="#PWR0132"  Part="1" 
F 0 "#PWR0132" H 2800 2150 50  0001 C CNN
F 1 "GND" H 2805 2227 50  0000 C CNN
F 2 "" H 2800 2400 50  0001 C CNN
F 3 "" H 2800 2400 50  0001 C CNN
	1    2800 2400
	1    0    0    -1  
$EndComp
$Comp
L power:GND #PWR?
U 1 1
P 2100 1850
AR Path="/61380861" Ref="#PWR?"  Part="1" 
AR Path="/60CE2904/61380861" Ref="#PWR?"  Part="1" 
AR Path="/60F31C2B/61380861" Ref="#PWR?"  Part="1" 
AR Path="/60F86AF7/61380861" Ref="#PWR0133"  Part="1" 
F 0 "#PWR0133" H 2100 1600 50  0001 C CNN
F 1 "GND" H 2105 1677 50  0000 C CNN
F 2 "" H 2100 1850 50  0001 C CNN
F 3 "" H 2100 1850 50  0001 C CNN
	1    2100 1850
	0    1    1    0   
$EndComp
$Comp
L Device:C C?
U 1 1
P 2250 1850
AR Path="/61380867" Ref="C?"  Part="1" 
AR Path="/60CE2904/61380867" Ref="C?"  Part="1" 
AR Path="/60F31C2B/61380867" Ref="C?"  Part="1" 
AR Path="/60F86AF7/61380867" Ref="C10"  Part="1" 
F 0 "C10" H 2365 1896 50  0000 L CNN
F 1 "0.1u" H 2365 1805 50  0000 L CNN
F 2 "Capacitor_SMD:C_0402_1005Metric" H 2288 1700 50  0001 C CNN
F 3 "~" H 2250 1850 50  0001 C CNN
	1    2250 1850
	0    -1   -1   0   
$EndComp
Text GLabel 2300 2200 0    50   Input ~ 0
VCC
Wire Wire Line
	2400 1700 2800 1700
$Comp
L Amplifier_Operational:LMV324 U2
U 5 1
P 2900 2000
AR Path="/60F86AF7/61380870" Ref="U2"  Part="5" 
AR Path="/61380870" Ref="U?"  Part="5" 
F 0 "U2" H 2858 2046 50  0000 L CNN
F 1 "LMV324" H 2858 1955 50  0000 L CNN
F 2 "Package_SO:TSSOP-14_4.4x5mm_P0.65mm" H 2850 2100 50  0001 C CNN
F 3 "http://www.ti.com/lit/ds/symlink/lmv324.pdf" H 2950 2200 50  0001 C CNN
	5    2900 2000
	1    0    0    -1  
$EndComp
Wire Wire Line
	2800 2300 2800 2400
Text Notes 6850 6000 2    98   ~ 0
Red signal isolation
Wire Notes Line style solid
	650  900  650  6150
Wire Notes Line style solid
	650  6150 4500 6150
Wire Notes Line style solid
	4500 6150 4500 900 
Wire Notes Line style solid
	4500 900  650  900 
Wire Wire Line
	2300 2200 2400 2200
Wire Wire Line
	2400 1700 2400 1850
Connection ~ 2400 1850
Wire Wire Line
	2400 1850 2400 2200
Text GLabel 7150 1500 1    50   Input ~ 0
IR_SIG
Connection ~ 7150 1800
Wire Wire Line
	7150 1800 8500 1800
Text GLabel 7200 3950 1    50   Output ~ 0
RED_SIG
Wire Wire Line
	7150 1500 7150 1800
Wire Wire Line
	7200 3950 7200 4250
Connection ~ 7200 4250
Wire Wire Line
	7200 4250 8500 4250
$EndSCHEMATC
